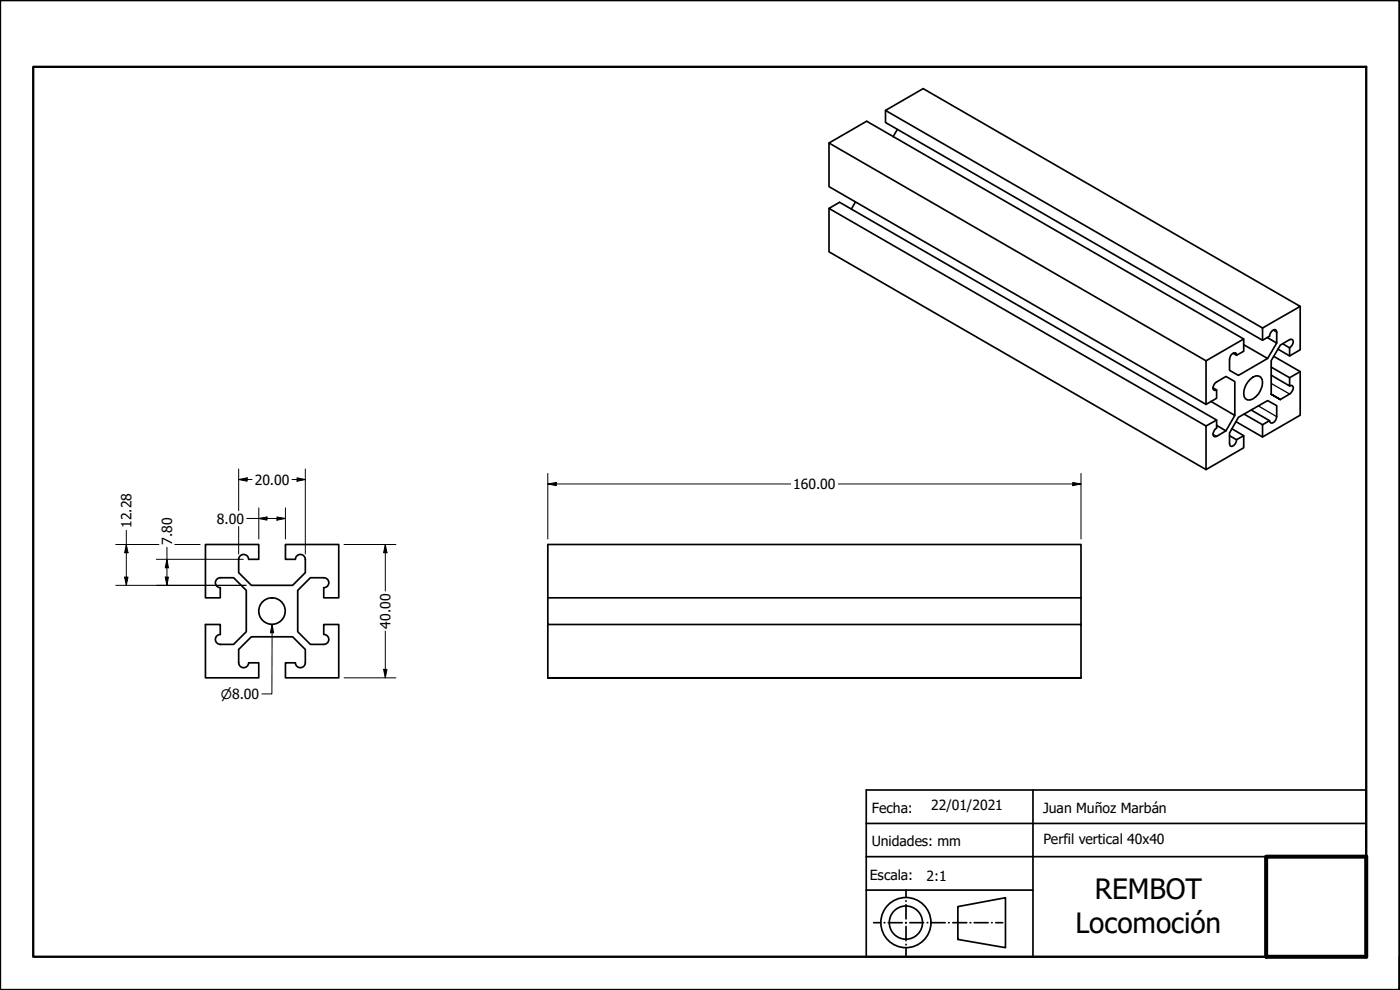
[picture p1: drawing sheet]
<svg xmlns="http://www.w3.org/2000/svg" width="420mm" height="297mm" viewBox="0 0 420 297" stroke-linecap="round" stroke-linejoin="round" font-family="sans-serif">
<!-- layer: Visible (ANSI) -->
<g fill="none" stroke="#000" stroke-width=".51">
<path d="M265.7 33.1v3.7l113.2 65.3 2.1-1.2a2.06 2.06 0 0 1 1.8-2l.4 .8v3.2M269.3 38.8l-1.3 2.2M248.8 42.9v13.1l113.1 65.3 3.2-1.8v-2.5l-1.1-.6M248.8 62.5v13.1l113.1 65.3 11.4-6.5v-3.7M256.7 60.6l-1.2 2.1M378.9 98.4l11.3-6.5-113.1-65.3-11.4 6.5 113.2 65.3v3.7M390.2 91.9v13.1l-3.2 1.8-3.5-2M361.9 108.3l11.4-6.6-113.2-65.3-11.3 6.5 113.1 65.4v13M365.1 117h-.8a1.63 1.63 0 0 1 .8-2.4l2.8-1.6 2.7 1.5v10.1M373.3 101.7v3.7l-2.2 1.2-1-.6M373.3 103.4l7.1 4.2-8.7 5-2.7-1.5v-3.3a1.92 1.92 0 0 1 1.7-2l.3 .3 .1 .5M375.2 113.8a2.03 2.03 0 0 1 3.6 0 5.7 5.7 0 0 1-3.6 6.2h-.8a2.27 2.27 0 0 1-1-3l.4-1.2z"/>
<path d="M380.3 101.3l2.9 1.6-2.8 4.7M381.5 110.2l5.5 3.1v2.5l-5.5-3.2M382.3 106.9l7.9 4.6v13.1l-11.3 6.5-7.9-4.6M384.9 103.1l2.1 1.3v2.4M387 104.4a1.99 1.99 0 0 0 .9-2.5h-.9l-2.8 1.7-2.7 4.6v10.1l2.7 1.6-2.7-1.6M387 115.8l.5-.2 .4 .1a1.7 1.7 0 0 1-.9 2.5l-2.8 1.7M390.2 111.5l-3.2 1.8M361.9 127.8l3.2-1.8-113.1-65.3-3.2 1.8 113.1 65.3v13.1M363.4 120.4l7.2 4.2-2.7 4.7M365.1 126v2.4a1.99 1.99 0 0 0-.8 2.5h.8l2.8-1.6-2.8-1.7M369.7 128.6l3.6 2.1-2.2 1.2-2.1-1.2M373.4 124.3l5.5 3.1v3.7"/>
<path d="M375.5 123l5.5 3.2-2.1 1.2M381 126.2l.4 .7a1.74 1.74 0 0 0 1.8-1.9v-3.3l-2.8-1.5-8.7 5-2.7 4.7v3.2l.4 .8a1.79 1.79 0 0 0 1.7-2M74.6 167.8a1.49 1.49 0 0 0-1.5-1.4 1.49 1.49 0 0 0-1.5 1.4v4l3.8 3.8h12.4l3.8-3.8v-4a1.49 1.49 0 0 0-1.4-1.4 1.49 1.49 0 0 0-1.6 1.4h-2.9v-4.4h16v16h-4.5v-3.1a1.49 1.49 0 0 0 1.5-1.5 1.49 1.49 0 0 0-1.5-1.5h-4l-3.9 3.9v12.3l3.9 3.8h4a1.49 1.49 0 0 0 1.5-1.5 1.49 1.49 0 0 0-1.5-1.4v-3h4.5v16h-16v-4.5h2.9M74.7 167.8h3v-4.4h-16v16h4.4v-3.1a1.49 1.49 0 0 1-1.5-1.5 1.49 1.49 0 0 1 1.5-1.5h4l3.8 3.9v12.3l-3.8 3.8h-4a1.49 1.49 0 0 1-1.5-1.4 1.49 1.49 0 0 1 1.5-1.5v-3h-4.4v16h16v-4.5h-3M164.4 179.4v8h160v16M324.4 179.4v-16h-160v16h160v8M71.6 198.8a1.49 1.49 0 0 0 1.5 1.5 1.49 1.49 0 0 0 1.5-1.5M71.6 198.9v-4l3.8-3.8h12.4l3.8 3.8v4M88.6 198.8a1.49 1.49 0 0 0 1.5 1.5 1.49 1.49 0 0 0 1.5-1.5M164.4 187.4v16M164.4 203.4h160z"/>
<circle cx="81.6" cy="183.3" r="4"/>
</g>
<!-- layer: Visible fina (ANSI) -->
<path d="M382.1 99l1.1 .7M381.5 115l5.5 3.2M364 130.3l1.1 .6M377.6 121.8l5.6 3.2" fill="none" stroke="#000" stroke-width=".38"/>
<!-- layer: Borde (ANSI) -->
<path d="M0 0h420v297h-420zM10 20.1h400v267h-400z" fill="none" stroke="#000" stroke-width=".7"/>
<g fill="none" stroke="#000" stroke-width=".51">
<path d="M260 237h150v50.1h-150zM310 237v50.1M260 257h150M260 247.1h150M260 267.1h50M262.2 276.8h2.1M265.4 276.8h.2M266.6 276.8h4.2M271.8 276.8h.2M271.9 267.1v2.1M271.9 270.2v.2M271.9 271.4v4.3"/>
<path d="M271.9 276.8v.2M271.9 278v4.2M273 276.8h4.2M278.3 276.8h.1M279.5 276.8h4.2M284.7 276.8h.2M285.9 276.8h4.2M287.5 272l14.3-2.6v14.9l-14.3-2.4zM291.1 276.8h.2M292.4 276.8h4.1M297.6 276.8h.2M298.8 276.8h2.1"/>
<path d="M271.9 283.3v.2M271.9 284.5v2.2M420 287.1v9.9h-10"/>
<circle cx="271.9" cy="276.8" r="7.5"/>
<circle cx="271.9" cy="276.8" r="5"/>
</g>
<path d="M380 257h30v30.1h-30z" fill="none" stroke="#000" stroke-width="1.2"/>
<!-- layer: Cota (ANSI) -->
<g fill="none" stroke="#000" stroke-width=".3">
<path d="M37.9 159.1v16.5M71.6 143.9l2.6-.5v1zM71.6 143.9h4M71.6 140.7v12.5M71.6 158v8.2M74 155.6h11.7M77.7 155.6l2.4-.5v1zM77.7 152.4v9.3M83.1 155.1l2.6 .5-2.6 .5zM85.7 152.4v9.3M87.6 143.9h4M89.2 143.4l2.4 .5-2.4 .5z"/>
<path d="M91.6 140.7v25.5M164.4 145.2l2.5-.4v.9zM164.4 145.2h72.9M164.4 142v19.7M251.6 145.2h72.8M321.9 144.8l2.5 .4-2.5 .5zM324.4 142v19.7M34.7 163.4h13M34.7 175.6h39.2M37.4 173.2h1l-.5 2.4zM37.9 163.4l.5 2.4h-1zM46.9 167.8h26.1"/>
<path d="M49.6 173.2h.9l-.4 2.4zM50.1 167.8l.4 2.6h-.9zM50.1 164.2v11.4M52.5 163.4h7.6M103.3 163.4h15.5M115.6 163.4l.5 2.4h-1zM115.6 163.4v13.9M81.7 187.4l.4 2.5h-.9zM81.7 187.4l-.1 20.8h-3M115.6 189.3v14.1M103.3 203.4h15.5M115.1 200.8h1l-.5 2.6z"/>
</g>
<g fill="#000">
<path d="M71.6 143.9l2.6-.5v1z" fill-rule="evenodd"/>
<path d="M77.7 155.6l2.4-.5v1z" fill-rule="evenodd"/>
<path d="M83.1 155.1l2.6 .5-2.6 .5z" fill-rule="evenodd"/>
<path d="M89.2 143.4l2.4 .5-2.4 .5z" fill-rule="evenodd"/>
<path d="M164.4 145.2l2.5-.4v.9z" fill-rule="evenodd"/>
<path d="M321.9 144.8l2.5 .4-2.5 .5z" fill-rule="evenodd"/>
<path d="M37.4 173.2h1l-.5 2.4z" fill-rule="evenodd"/>
<path d="M37.9 163.4l.5 2.4h-1z" fill-rule="evenodd"/>
<path d="M49.6 173.2h.9l-.4 2.4z" fill-rule="evenodd"/>
<path d="M50.1 167.8l.4 2.6h-.9z" fill-rule="evenodd"/>
<path d="M115.6 163.4l.5 2.4h-1z" fill-rule="evenodd"/>
<path d="M81.7 187.4l.4 2.5h-.9z" fill-rule="evenodd"/>
<path d="M115.1 200.8h1l-.5 2.6z" fill-rule="evenodd"/>
</g>
<g font-size="8.4">
<text x="328.5" y="269.9">REMBOT</text>
<text x="322.8" y="279.9">Locomoción</text>
</g>
<g font-size="4.2">
<text x="76.5" y="145.4">20.00</text>
<text x="238.1" y="146.7">160.00</text>
<text x="39.4" y="158.4" transform="rotate(-90 39.4 158.4)">12.28</text>
<text x="65.1" y="157.1">8.00</text>
<text x="51.6" y="163.4" transform="rotate(-90 51.6 163.4)">7.80</text>
<text x="117.2" y="188.6" transform="rotate(-90 117.2 188.6)">40.00</text>
<text x="261.6" y="244">Fecha:</text>
<text x="279.5" y="243.1">22/01/2021</text>
<text x="313.1" y="244">Juan Muñoz Marbán</text>
<text x="261.6" y="253.8">Unidades: mm</text>
<text x="313.1" y="253.2">Perfil vertical 40x40</text>
<text x="261" y="264">Escala:</text>
<text x="278.1" y="264.3">2:1</text>
</g>
<text font-size="3.9" x="66.3" y="209.7">⌀8.00</text>
</svg>
